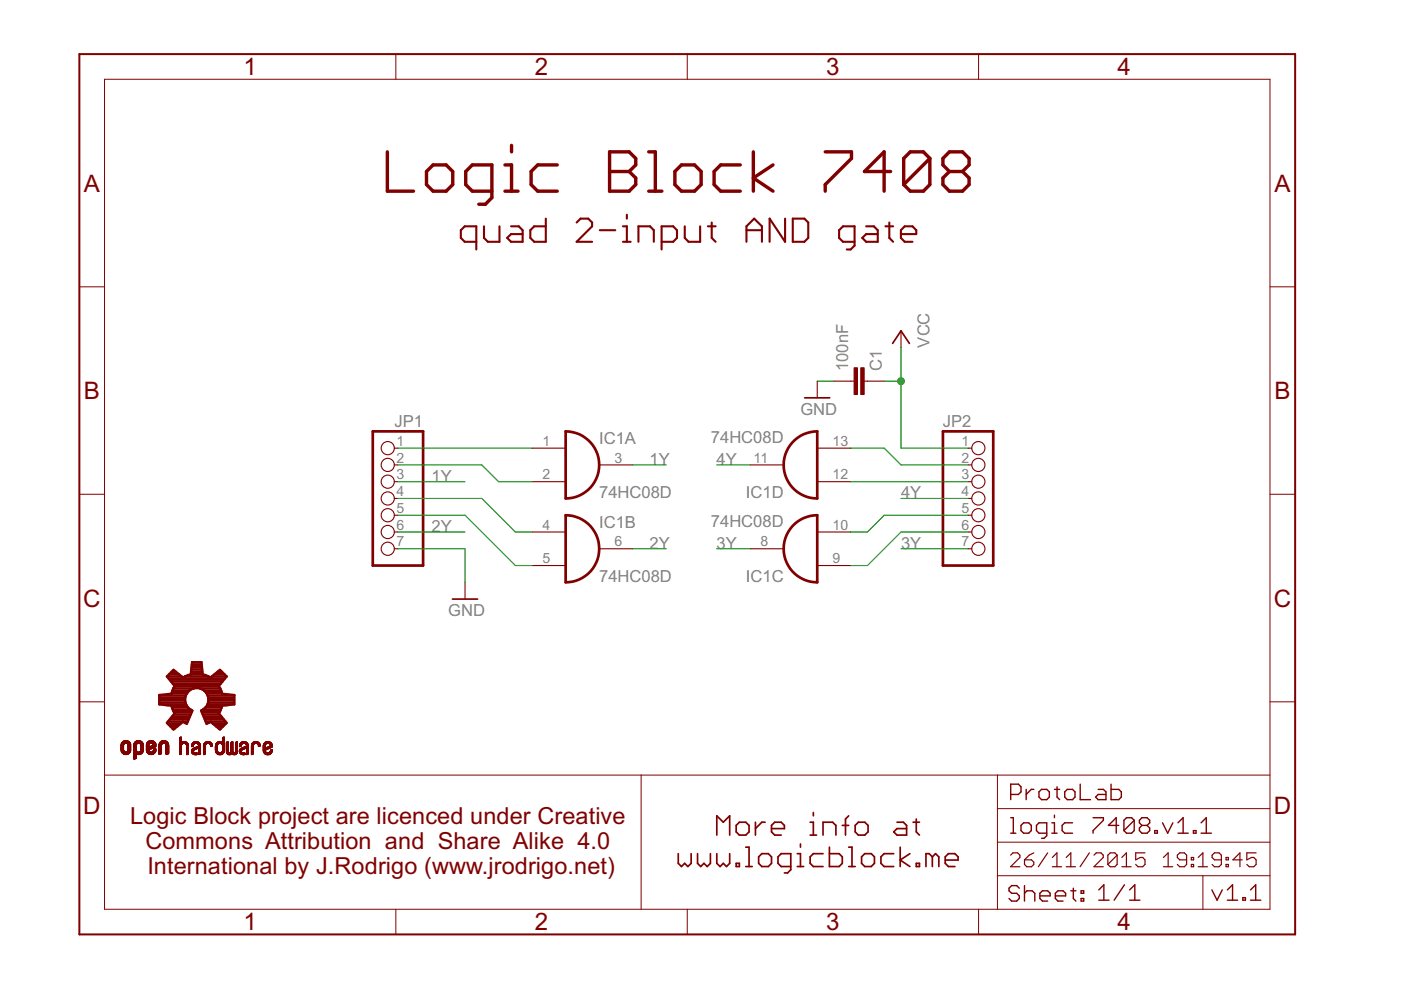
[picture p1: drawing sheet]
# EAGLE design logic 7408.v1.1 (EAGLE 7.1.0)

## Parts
C1  100nF  C-EUC0805K  [C0805K]
IC1  74HC08D  [SO14]
JP1  CON_1X7CLEANBIG  [CON_1X07-CLEANBIG]
JP2  CON_1X7CLEANBIG  [CON_1X07-CLEANBIG]
U$1  OSHW-LOGOS-LAYER230  [OSHW-LOGO-S_LAYER230]

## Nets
1Y: IC1.3(A:O) JP1.3
2Y: IC1.6(B:O) JP1.6
3Y: IC1.8(C:O) JP2.7
4Y: IC1.11(D:O) JP2.4
GND: C1.2 JP1.7
N$1: IC1.1(A:I0) JP1.1
N$2: IC1.2(A:I1) JP1.2
N$4: IC1.9(C:I0) JP2.6
N$5: IC1.4(B:I0) JP1.4
N$6: IC1.5(B:I1) JP1.5
N$7: IC1.10(C:I1) JP2.5
N$9: IC1.12(D:I0) JP2.3
N$10: IC1.13(D:I1) JP2.2
VCC: C1.1 JP2.1

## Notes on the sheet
- Logic Block 7408
- quad 2-input AND gate
- ProtoLab
- More info at
  www.logicblock.me
- Logic Block project are licenced under Creative 
  Commons  Attribution  and  Share  Alike  4.0 
  International by J.Rodrigo (www.jrodrigo.net)
- v1.1

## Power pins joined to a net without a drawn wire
GND: IC1.7(P:GND)
VCC: IC1.14(P:VCC)
